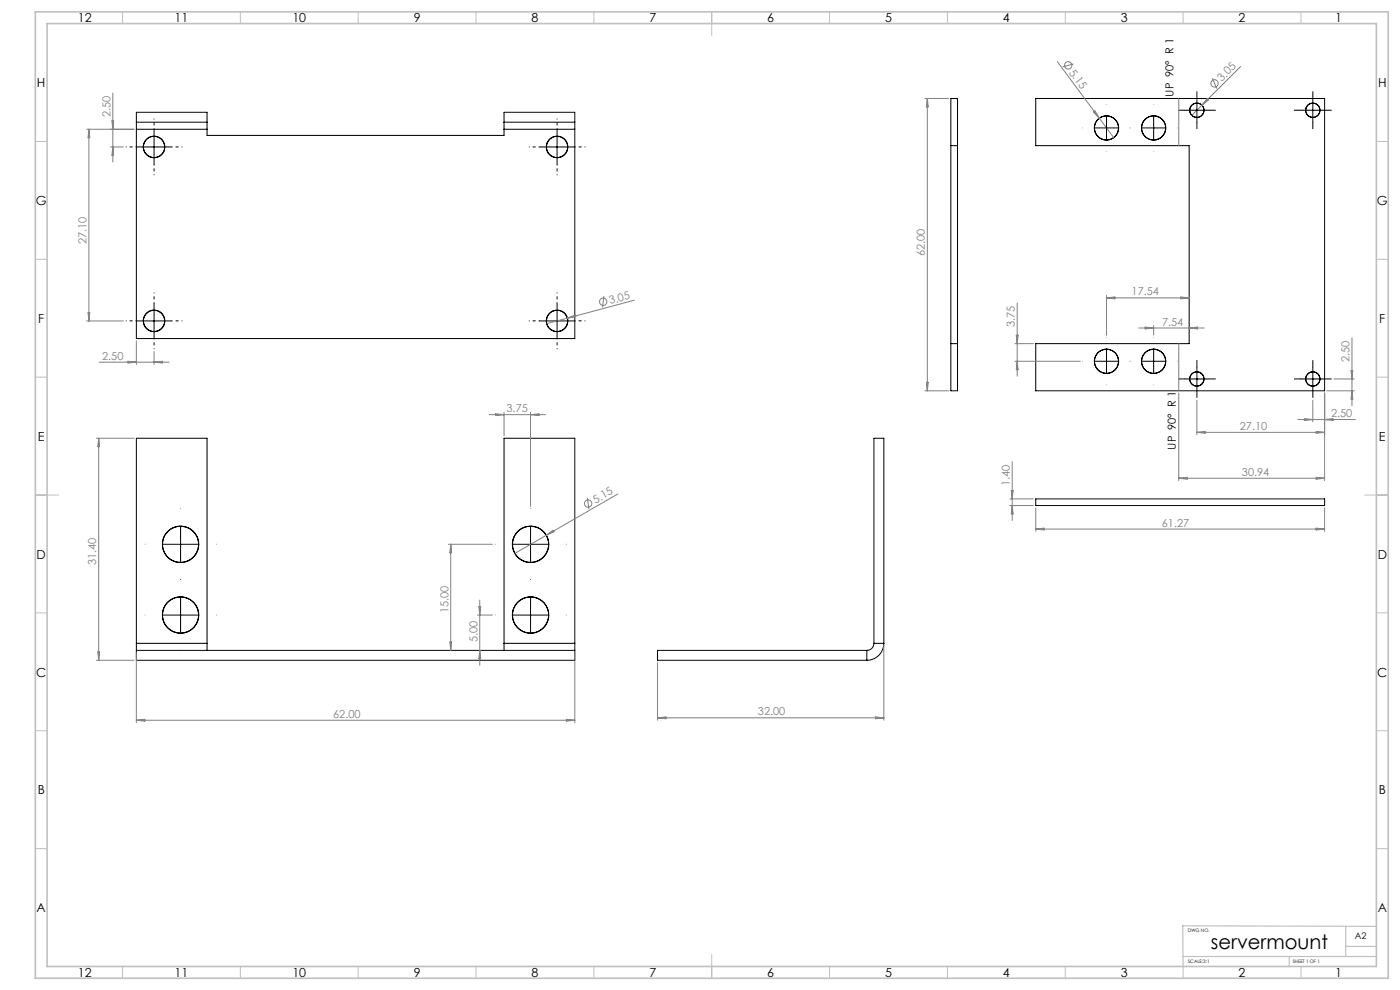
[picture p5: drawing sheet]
<svg xmlns="http://www.w3.org/2000/svg" width="594mm" height="420mm" viewBox="0 0 594 420" stroke-linecap="round" stroke-linejoin="round" font-family="sans-serif">
<g fill="none" stroke="#000" stroke-width=".42">
<path d="M57.9 51.8v3M57.9 51.8v-4.2h29.9v4.2M57.9 54.8v88.8h186v-88.8M57.9 51.8h29.9M57.9 54.8h29.9M65.4 54.8v15M87.8 51.8v3M87.8 54.8v2.6h126.1v-2.6M213.9 51.8v3M213.9 51.8v-4.2h30v4.2M213.9 51.8h30M213.9 54.8h30"/>
<path d="M236.4 54.8v15M243.9 51.8v3M403.4 41.8h2.9v124h-2.9zM439.5 41.8h122.5v124h-122.5v-20h65v-84h-65zM464.5 54.3h10M469.5 49.3v10M484.5 54.3h10M489.5 49.3v10M502.8 46.8h10M507.8 41.8v10M552 46.8h10M557 41.8v10"/>
<path d="M57.9 62.4h14.9M228.8 62.4h15.1M403.4 61.8h2.9M57.9 136.2h14.9M65.4 128.6v15M228.8 136.2h15.1M236.4 128.6v15M403.4 145.8h2.9M464.5 153.3h10M469.5 148.3v10M484.5 153.3h10M489.5 148.3v10"/>
<path d="M507.8 155.8v10M557 155.8v10M502.8 160.8h10M552 160.8h10M439.5 211.6h122.5v2.9h-122.5zM69.1 230.9h15M76.6 223.4v15M217.6 230.9h15M225.1 223.4v15M76.6 253.4v15M225.1 253.4v15M57.9 272.9v3"/>
<path d="M57.9 272.9v-87h29.9v87M57.9 275.9v4.2h186v-4.2M57.9 275.9h186M57.9 272.9h29.9M69.1 260.9h15M87.8 272.9v3M213.9 272.9v3M213.9 272.9v-87h30v87M213.9 272.9h30M217.6 260.9h15M243.9 272.9v3M367.8 275.9h-88.8v4.2h88.8"/>
<path d="M367.8 275.9v4.2M370.8 272.9a3 3 0 0 1-3 3M370.8 272.9h4.2M370.8 272.9v-87h4.2v87M375 272.9a7.2 7.2 0 0 1-7.2 7.2"/>
<circle cx="469.4" cy="54.3" r="5.2"/>
<circle cx="469.5" cy="54.3" r="5.1"/>
<circle cx="489.4" cy="54.3" r="5.2"/>
<circle cx="489.5" cy="54.3" r="5.1"/>
<circle cx="507.8" cy="46.8" r="3"/>
<circle cx="557" cy="46.8" r="3"/>
<circle cx="557" cy="46.8" r="3.1"/>
<circle cx="65.4" cy="62.3" r="4.6"/>
<circle cx="65.4" cy="62.3" r="4.5"/>
<circle cx="236.3" cy="62.3" r="4.5"/>
<circle cx="236.4" cy="62.3" r="4.6"/>
<circle cx="65.4" cy="136.1" r="4.6"/>
<circle cx="65.4" cy="136.1" r="4.5"/>
<circle cx="236.3" cy="136.1" r="4.5"/>
<circle cx="236.4" cy="136.1" r="4.6"/>
<circle cx="469.5" cy="153.3" r="5.2"/>
<circle cx="469.5" cy="153.3" r="5.1"/>
<circle cx="489.5" cy="153.3" r="5.2"/>
<circle cx="489.5" cy="153.3" r="5.1"/>
<circle cx="507.8" cy="160.8" r="3"/>
<circle cx="557" cy="160.8" r="2.99"/>
<circle cx="557" cy="160.8" r="3.1"/>
<circle cx="76.6" cy="230.9" r="7.6"/>
<circle cx="76.6" cy="230.9" r="7.7"/>
<circle cx="225.1" cy="230.9" r="7.7"/>
<circle cx="225.1" cy="230.9" r="7.6"/>
<circle cx="76.6" cy="260.9" r="7.6"/>
<circle cx="76.6" cy="260.9" r="7.7"/>
<circle cx="225.1" cy="260.9" r="7.7"/>
<circle cx="225.1" cy="260.9" r="7.6"/>
</g>
<g fill="none" stroke="#808080" stroke-width=".42">
<path d="M47.9 39.5v29.2M448.6 26.2l23.9 32.2M455.5 27.1l-4.6 1.2M514.4 33.2l1.9 4.4M526.4 28.2l-20.8 20.7M36.7 54.8h20.2M37.7 54.8v81.4M37.7 54.8l.4 3.6h-.7zM47.5 51.3h.7l-.3 3.5zM392.5 41.8h9.9M393.5 41.8v124M393.5 41.8l.3 3.5h-.7z"/>
<path d="M464 47.5l.6-.5 1.8 3.1zM500.1 41.8v20M512.2 41.8l.6 .6-2.8 2.2zM46.8 62.4h5.6M47.9 62.4l.3 3.5h-.7zM36.7 136.2h15.7M37.4 132.6h.7l-.4 3.6zM240.8 135l3.3-1.4 .2 .8zM256.2 125.6l-.5 4.8M269.1 127.4l-37.1 9.9M431.6 128.6v31M469.5 125.4v16.8"/>
<path d="M469.5 126.4h35M469.5 126.4l3.5-.4v.8zM483.1 139.2h27.8M485.9 138.8l3.6 .4-3.6 .3zM489.5 138.1v4.1M501 126l3.5 .4-3.5 .4zM504.5 139.2l3.6-.4v.7zM42.1 153.7h29.6M54.3 153.3l3.6 .4-3.6 .3zM57.9 144.6v10M65.4 149.1v5.5M65.4 153.7l3.5-.4v.7z"/>
<path d="M430.6 153.3h27.8M430.6 145.8h7.9M431.2 142.2h.8l-.4 3.6zM431.6 153.3l.4 3.5h-.8zM500.1 145.8v20M573.2 157.2h.8l-.4 3.6zM573.6 143.3v28.8M207.5 175.9h24M210.3 175.6l3.6 .3-3.6 .4zM213.9 174.9v10M225.1 174.9v39.9M225.1 175.9l3.6-.3v.7z"/>
<path d="M392.5 165.8h9.9M393.1 162.2h.7l-.3 3.6zM500.1 166.8v37.1M507.8 169.8v14.6M550.7 178h24.4M553.4 177.6l3.6 .4-3.6 .4zM557 169.8v9.2M562 166.8v37.1M562 178l3.6-.4v.8zM563 165.8h11.6M566 160.8h8.6M573.6 165.8l.4 3.5h-.8z"/>
<path d="M40.9 185.9h16M41.9 185.9v94.2M41.9 185.9l.3 3.6h-.7zM429.5 195.8v25M507.8 183.4h54.2M507.8 183.4l3.6-.4v.8zM558.4 183l3.6 .4-3.6 .4zM249.2 211.3l.7 4.7M262.1 209.6l-30.3 17.5M428.4 214.5h10.1M428.4 211.6h10.1M429.1 208.1h.8l-.4 3.5z"/>
<path d="M429.5 214.5l.4 3.5h-.8zM439.5 215.5v9.9M500.1 202.9h61.9M500.1 202.9l3.6-.4v.8zM558.4 202.5l3.6 .4-3.6 .4zM562 215.5v9.9M190.3 230.9h18.7M191.2 230.9v45M191.2 230.9l.4 3.6h-.7zM231.8 227.1l-13.4 7.7M231.8 227.1l2.9-2.2 .4 .7zM439.5 224.5h122.5"/>
<path d="M439.5 224.5l3.5-.4v.7zM558.4 224.1l3.6 .4-3.6 .3zM203.2 257.4h.7l-.3 3.5zM203.6 254.6v27.7M41.5 276.6h.7l-.3 3.5zM57.9 276.9v29.7M190.9 272.4h.7l-.4 3.5zM202.6 260.9h6.4M203.6 275.9l.3 3.6h-.7zM243.9 276.9v29.7M375 273.9v31.6M40.9 280.1h16"/>
<path d="M279 281.1v24.4M57.9 305.6h186M57.9 305.6l3.5-.4v.7zM240.3 305.2l3.6 .4-3.6 .3zM279 304.5h96M279 304.5l3.5-.4v.8zM371.4 304.1l3.6 .4-3.6 .4z"/>
<circle cx="453.2" cy="27.7" r="1.55"/>
<circle cx="515.3" cy="35.4" r="1.57"/>
<circle cx="255.9" cy="128" r="1.55"/>
<circle cx="249.5" cy="213.6" r="1.56"/>
</g>
<g fill="none" stroke="#000" stroke-width=".42" stroke-dasharray="15.2 1.3 1.3 1.3" stroke-dashoffset="14.9" stroke-linecap="butt">
<path d="M65.4 54.8v-4.5M236.4 54.8v-4.5M57.9 62.3h-4.5M65.4 69.8v4.5M72.9 62.3h4.5M228.9 62.3h-4.5M236.4 69.8v4.5M243.9 62.3h4.5M57.9 136.1h-4.5M65.4 128.6v-4.5M72.9 136.1h4.5M228.9 136.1h-4.5"/>
<path d="M236.4 128.6v-4.5M243.9 136.1h4.5M65.4 143.6v4.5M236.4 143.6v4.5"/>
</g>
<g fill="none" stroke="#000" stroke-width=".42" stroke-dasharray="15.2 1.3 1.3 1.3" stroke-linecap="butt">
<path d="M459.5 54.3h-.1M469.5 44.3v-.1M479.5 54.3h-.1M479.5 54.3h.1M489.5 44.3v-.1M499.5 54.3h.1M502.8 46.8h-3M507.8 41.8v-3M507.8 51.8v3M512.8 46.8h3M552 46.8h-3M557 41.8v-3"/>
<path d="M557 51.8v3M562 46.8h3M469.5 64.3v.1M489.5 64.3v.1M459.5 153.3h-.1M469.5 143.3v-.1M479.5 153.3h-.1M479.5 153.3h.1M489.5 143.3v-.1M499.5 153.3h.1M507.8 155.8v-3M557 155.8v-3"/>
<path d="M469.5 163.3v.1M489.5 163.3v.1M502.8 160.8h-3M507.8 165.8v3M512.8 160.8h3M552 160.8h-3M557 165.8v3M562 160.8h3M76.6 215.9v-.1M225.1 215.9v-.1M61.6 230.9h-.1M91.6 230.9h.2"/>
<path d="M210.1 230.9h-.1M240.1 230.9h.2M76.6 245.9v-.1M76.6 245.9v.2M225.1 245.9v-.1M225.1 245.9v.2M61.6 260.9h-.1M76.6 275.9v.2M91.6 260.9h.2M210.1 260.9h-.1M225.1 275.9v.2M240.1 260.9h.2"/>
</g>
<g fill="none" stroke="#c0c0c0" stroke-width=".42">
<path d="M52 5v5M102 5v5M152 5v5M202 5v5M252 5v5M302 5v10M352 5v5M402 5v5M452 5v5M502 5v5M552 5v5M15 60h5"/>
<path d="M584 60h5M15 110h5M584 110h5M15 160h5M584 160h5M15 210h10M579 210h10M15 260h5M584 260h5M15 310h5M584 310h5M15 360h5"/>
<path d="M584 360h5M52 410v5M102 410v5M152 410v5M202 410v5M252 410v5M302 405v10M352 410v5M402 410v5M452 410v5M502 410v5M552 410v5"/>
</g>
<path d="M571 393v12.8M584 393l-82.2-.2 .2 17.2M501.9 405.8h82.1M547 405.8v4.2M571 401.5h13" fill="none" stroke="#c0c0c0" stroke-width=".5"/>
<path d="M15 5h574v410h-574zM20 10h564v400h-564z" fill="none" stroke="#c0c0c0" stroke-width=".7"/>
<text font-size="8.5" x="513.8" y="402.7">servermount</text>
<g font-size="5.3">
<text x="33.1" y="9.5">12</text>
<text x="74.1" y="9.5">11</text>
<text x="124.1" y="9.5">10</text>
<text x="175.5" y="9.5">9</text>
<text x="225.5" y="9.5">8</text>
<text x="275.5" y="9.5">7</text>
<text x="325.5" y="9.5">6</text>
<text x="375.5" y="9.5">5</text>
<text x="425.5" y="9.5">4</text>
<text x="475.5" y="9.5">3</text>
<text x="525.5" y="9.5">2</text>
<text x="566.5" y="9.5">1</text>
<text x="15.7" y="37">H</text>
<text x="584.7" y="37">H</text>
<text x="15.2" y="87">G</text>
<text x="584.2" y="87">G</text>
<text x="16.2" y="137">F</text>
<text x="585.2" y="137">F</text>
<text x="16.1" y="187">E</text>
<text x="585.1" y="187">E</text>
<text x="15.5" y="237">D</text>
<text x="584.5" y="237">D</text>
<text x="15.4" y="287">C</text>
<text x="584.4" y="287">C</text>
<text x="16" y="337">B</text>
<text x="585" y="337">B</text>
<text x="15.5" y="387">A</text>
<text x="584.5" y="387">A</text>
<text x="33.1" y="414.5">12</text>
<text x="74.1" y="414.5">11</text>
<text x="124.1" y="414.5">10</text>
<text x="175.5" y="414.5">9</text>
<text x="225.5" y="414.5">8</text>
<text x="275.5" y="414.5">7</text>
<text x="325.5" y="414.5">6</text>
<text x="375.5" y="414.5">5</text>
<text x="425.5" y="414.5">4</text>
<text x="475.5" y="414.5">3</text>
<text x="525.5" y="414.5">2</text>
<text x="566.5" y="414.5">1</text>
</g>
<g font-size="4.7" fill="#808080">
<text x="453.4" y="30.8" transform="rotate(53 453.4 30.8)">5.15</text>
<text x="518.4" y="34.8" transform="rotate(-45 518.4 34.8)">3.05</text>
<text x="46.9" y="49.8" transform="rotate(-90 46.9 49.8)">2.50</text>
<text x="36.7" y="103.6" transform="rotate(-90 36.7 103.6)">27.10</text>
<text x="392.5" y="108.8" transform="rotate(-90 392.5 108.8)">62.00</text>
<text x="480.1" y="125.4">17.54</text>
<text x="258.9" y="129" transform="rotate(-15 258.9 129)">3.05</text>
<text x="430.6" y="138.9" transform="rotate(-90 430.6 138.9)">3.75</text>
<text x="493" y="138.1">7.54</text>
<text x="43.3" y="152.6">2.50</text>
<text x="572.6" y="153.6" transform="rotate(-90 572.6 153.6)">2.50</text>
<text x="214.9" y="174.9">3.75</text>
<text x="564.7" y="177">2.50</text>
<text x="526" y="182.4">27.10</text>
<text x="526.9" y="201.9">30.94</text>
<text x="428.5" y="206.2" transform="rotate(-90 428.5 206.2)">1.40</text>
<text x="252.6" y="213.8" transform="rotate(-30 252.6 213.8)">5.15</text>
<text x="493" y="223.4">61.27</text>
<text x="40.9" y="239.8" transform="rotate(-90 40.9 239.8)">31.40</text>
<text x="190.3" y="260.3" transform="rotate(-90 190.3 260.3)">15.00</text>
<text x="202.6" y="272.6" transform="rotate(-90 202.6 272.6)">5.00</text>
<text x="141.4" y="304.5">62.00</text>
<text x="321.6" y="303.5">32.00</text>
</g>
<g font-size="4.7">
<text x="497.9" y="41" transform="rotate(-90 497.9 41)">UP 90° R 1</text>
<text x="498.9" y="190.7" transform="rotate(-90 498.9 190.7)">UP 90° R 1</text>
</g>
<text font-size="3.9" x="574.9" y="398.5">A2</text>
<g font-size="2">
<text x="504" y="395.5">DWG NO.</text>
<text x="504.1" y="408.6">SCALE:3:1</text>
<text x="548.5" y="408.6">SHEET 1 OF 1</text>
</g>
</svg>
